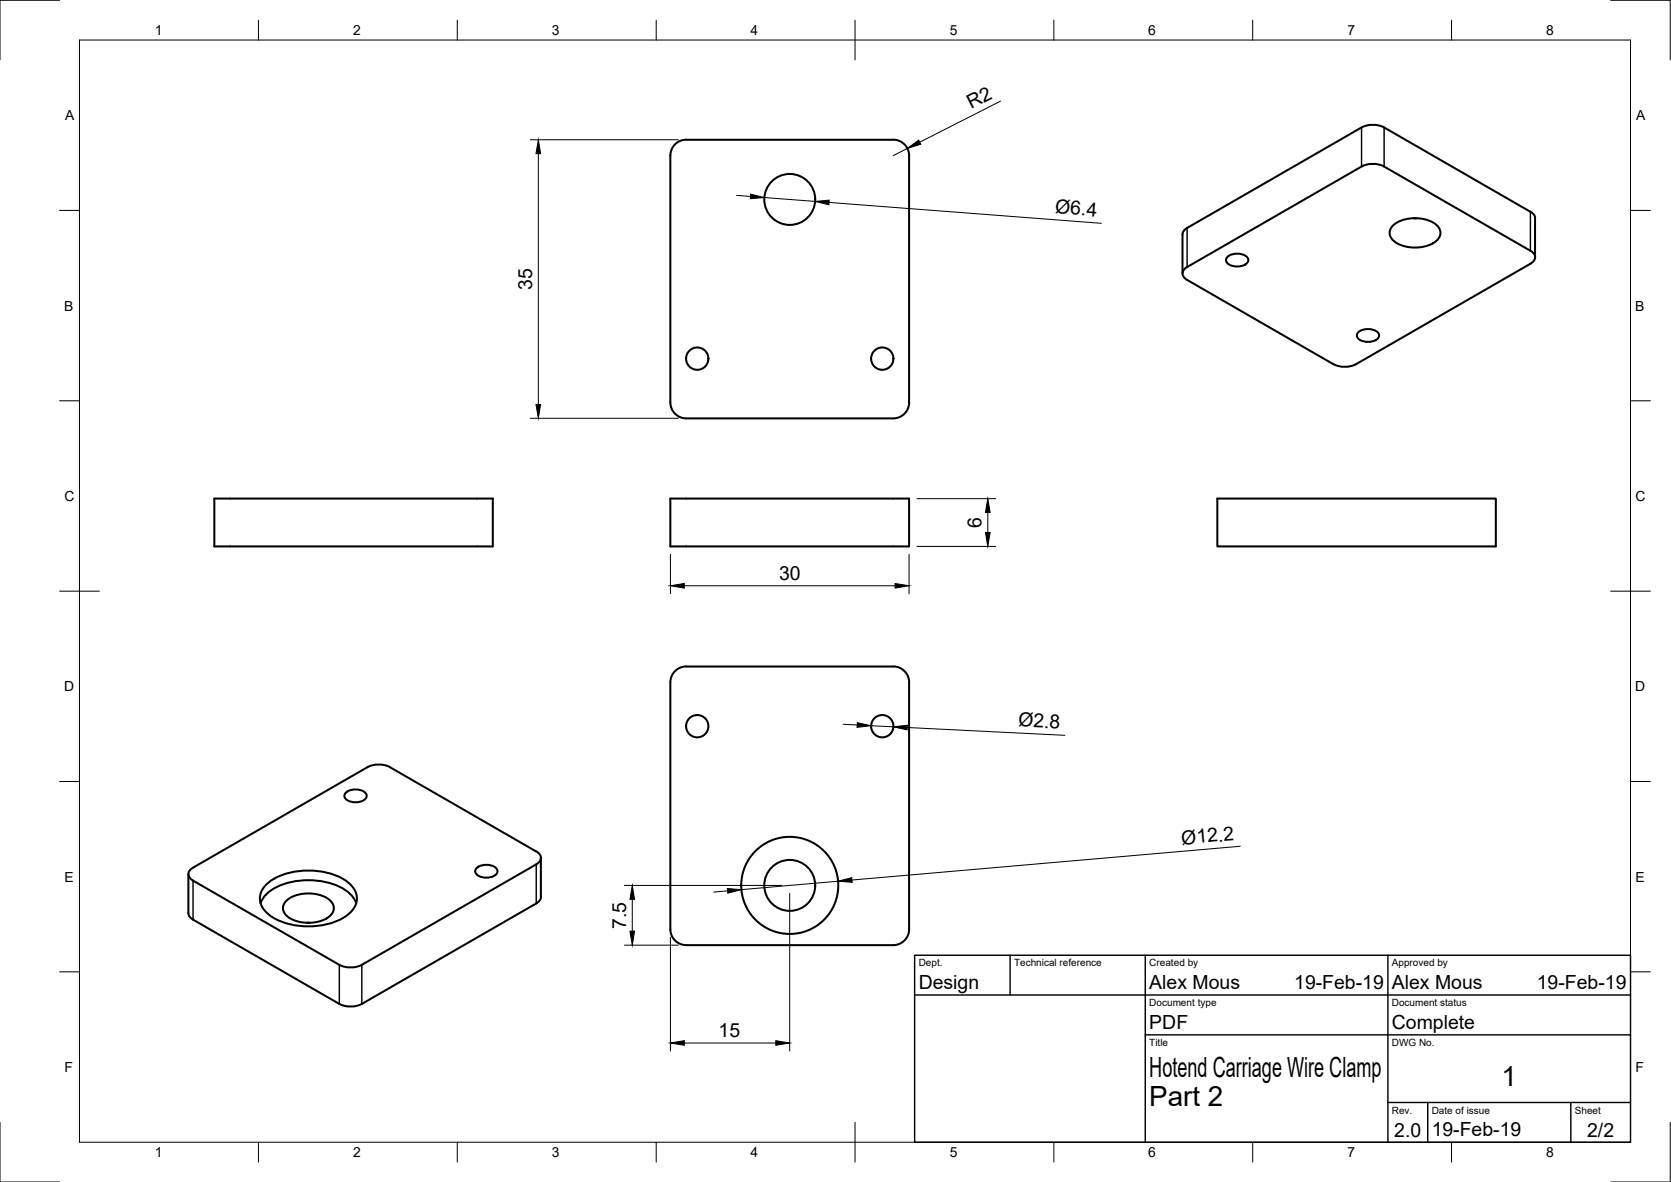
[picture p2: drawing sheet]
<svg xmlns="http://www.w3.org/2000/svg" width="420mm" height="297mm" viewBox="0 0 420 297" stroke-linecap="round" stroke-linejoin="round" font-family="sans-serif">
<!-- layer: Visible -->
<g fill="none" stroke="#000" stroke-width=".51">
<path d="M172.6 35.1h52M172.6 35.1a4 4 0 0 0-4 4v62a4 4 0 0 0 4 4h52a4 4 0 0 0 4-4M224.6 35.1a4 4 0 0 1 4 4M228.6 39.1v62M348 32l36.8 21.2M348 32a6.3 6.3 0 0 0-5.6 0l-44.3 25.6-.6 .6-.2 .7v9.8M348 41.9l36.8 21.1M348 41.8a6.3 6.3 0 0 0-5.6 0l-43.9 25.3M350.5 56.4a9.5 9.5 0 0 1 10.6 0 2.66 2.66 0 0 1 1.1 2.6 2.66 2.66 0 0 1-1.9 2.1 9.7 9.7 0 0 1-9.8-.5 2.52 2.52 0 0 1 0-4.2zM355.4 54.9h.8M384.8 53.2l.8 .6 .4 1M386 54.8v9.9"/>
<path d="M308.6 64.6a3.8 3.8 0 0 1 5.2 .3 1.69 1.69 0 0 1-1.8 2l-1.2 .1a2.37 2.37 0 0 1-2.5-1.6zM384.8 63a1.72 1.72 0 0 1 1.2 1.7 1.72 1.72 0 0 1-1.2 1.6l-43.8 25.2a6.4 6.4 0 0 1-5.7 0l-36.8-21.2a1.71 1.71 0 0 1-1.2-1.6 1.71 1.71 0 0 1 1.2-1.6M341.5 83.5a3.8 3.8 0 0 1 5.2 .4 1.69 1.69 0 0 1-1.8 1.9l-1.2 .1a2.37 2.37 0 0 1-2.5-1.6zM53.9 125.3h70v12h-70zM168.6 125.3h60v12h-60zM306.1 125.3h70v12h-70zM172.6 167.5h52M172.6 167.5a4 4 0 0 0-4 4v62a4 4 0 0 0 4 4h52a4 4 0 0 0 4-4M224.6 167.5a4 4 0 0 1 4 4M228.6 171.5v62M87 199.2a3.8 3.8 0 0 1 5.1 .4 1.69 1.69 0 0 1-1.8 1.9l-1.2 .1a2.37 2.37 0 0 1-2.5-1.6zM47.4 219.7v9.8l.2 .7 .9 .9"/>
<path d="M119.9 218.1a3.8 3.8 0 0 1 5.1 .4 1.69 1.69 0 0 1-1.8 2l-1.2 .1a2.37 2.37 0 0 1-2.5-1.7zM134.8 217.2l-43.8 25.3a6.3 6.3 0 0 1-5.7 0l-36.8-21.2M134.8 217.2a1.69 1.69 0 0 0 1.2-1.6 1.69 1.69 0 0 0-1.2-1.6l-36.7-21.2a6.3 6.3 0 0 0-5.7 0l-43.9 25.2a1.71 1.71 0 0 0-1.1 1.7 1.71 1.71 0 0 0 1.1 1.6M136 215.6v9.8M48.5 231.1l36.8 21.2M65.5 227a9 9 0 0 1 6.5-5 18.5 18.5 0 0 1 15.3 2 6.2 6.2 0 0 1 2.3 3M66.9 222.3a16.9 16.9 0 0 1 14.2-3.2 11 11 0 0 1 8.2 4.9 4.8 4.8 0 0 1-2 6 18.4 18.4 0 0 1-19.5 0 4.8 4.8 0 0 1-.9-7.7zM72.3 226.1a9.5 9.5 0 0 1 10.5 0 2.66 2.66 0 0 1 1.1 2.6 2.66 2.66 0 0 1-1.8 2.1 9.7 9.7 0 0 1-9.8-.5 2.52 2.52 0 0 1 0-4.2zM77.2 231.9h.7M136 225.4l-.2 .7-1 .9-43.8 25.3M85.3 252.3a6.3 6.3 0 0 0 5.7 0"/>
<circle cx="198.6" cy="50.1" r="6.4"/>
<circle cx="175.3" cy="90.1" r="2.8"/>
<circle cx="221.8" cy="90.1" r="2.8"/>
<circle cx="175.3" cy="182.5" r="2.8"/>
<circle cx="221.8" cy="182.5" r="2.8"/>
<circle cx="198.6" cy="222.5" r="6.4"/>
<circle cx="198.6" cy="222.5" r="12.2"/>
</g>
<!-- layer: Visible Narrow -->
<path d="M342.3 32v9.9M348 32v9.9M298.5 57.3v9.8M384.8 53.2v9.8M134.8 217.2v9.8M48.5 221.3v9.8M85.3 242.5v9.8M91 242.5v9.8" fill="none" stroke="#000" stroke-width=".36"/>
<!-- layer: Border -->
<g fill="none" stroke="#000" stroke-width=".25">
<path d="M15 .1h-15v15M20 10.1h390v276.9h-390zM65 5.1v5M115 5.1v5M165 5.1v5M215 5.1v10M265 5.1v5M315 5.1v5M365 5.1v5M405 .1h15v15M15 52.9h5M410 52.9h5"/>
<path d="M15 100.7h5M410 100.7h5M15 148.6h10M405 148.6h10M15 196.4h5M410 196.4h5M15 244.2h5M410 244.2h5M0 282.1v14.9h15M65 287v5M115 287v5M165 287v5"/>
<path d="M215 282.1v9.9M265 287v5M315 287v5M365 287v5M420 282.1v14.9h-15"/>
</g>
<!-- layer: TitleBlock -->
<path d="M230 240.1h180v46.9h-180zM230 250h180M254 240.1v9.9M288 240.1v46.9M349 240.1v46.9M288 260.1h122M349 277.1h61M359 277.1v9.9M395 277.1v9.9" fill="none" stroke="#000" stroke-width=".36"/>
<!-- layer: Dimensions -->
<g fill="none" stroke="#000" stroke-width=".25">
<path d="M133.3 35.1h37.3M135.4 38.6v63M228.1 37.3l-3.5 1.8M251.6 25.4l-20.3 10.3M185.2 49.1l3.5 .3M192.2 49.6l12.8 1M208.4 50.9l68.5 5.2M133.3 105.1h37.3M168.6 139.3v9.9M228.6 139.3v9.9M230.6 137.3h19.8M230.6 125.3h19.8"/>
<path d="M248.4 128.8v5M172.1 147.2h53M212 182l3.5 .2M219 182.4l5.6 .3M228.1 182.8l39.7 2M311.8 212.7l-97.6 8.5M157 222.5h39.6M157 237.5h13.6M159 226v8M168.6 235.5v28.6M182.9 223.9l-3.4 .3M198.6 224.5v39.6"/>
<path d="M210.7 221.5l-24.3 2.1M172.1 262.1h23"/>
</g>
<g fill="#000" stroke="#000" stroke-width=".25">
<path d="M135.4 35.1l.5 3.5h-1.1zM228.1 37.3l2.9-2.1 .5 1zM188.7 48.8l3.5 .8-3.5 .3zM205 50.6l3.5-.3-.1 1.2zM134.8 101.6h1.1l-.5 3.5zM247.8 133.8h1.2l-.6 3.5zM248.4 125.3l.6 3.5h-1.2zM168.6 147.2l3.5-.6v1.2zM225.1 146.6l3.5 .6-3.5 .6zM215.6 181.6l3.4 .8-3.5 .4zM224.6 182.7l3.5-.4v1.1zM159 222.5l.6 3.5h-1.2z"/>
<path d="M158.4 234h1.2l-.6 3.5zM182.9 223.3l3.5 .3-3.4 .9zM210.7 221.5l3.5-.9 .1 1.1zM168.6 262.1l3.5-.6v1.2zM195.1 261.5l3.5 .6-3.5 .6z"/>
</g>
<g font-size="7">
<text x="289" y="270.6">Hotend Carriage Wire Clamp</text>
<text x="377.5" y="273">1</text>
<text x="289" y="278.1">Part 2</text>
</g>
<g font-size="4.9">
<text x="244.2" y="27.5" transform="rotate(-27 244.2 27.5)">R2</text>
<text x="265.2" y="53.6" transform="rotate(4 265.2 53.6)">Ø6.4</text>
<text x="133.8" y="72.8" transform="rotate(-90 133.8 72.8)">35</text>
<text x="246.8" y="132.7" transform="rotate(-90 246.8 132.7)">6</text>
<text x="195.9" y="145.7">30</text>
<text x="256" y="182.6" transform="rotate(3 256 182.6)">Ø2.8</text>
<text x="297.2" y="212.3" transform="rotate(-5 297.2 212.3)">Ø12.2</text>
<text x="157.4" y="233.4" transform="rotate(-90 157.4 233.4)">7.5</text>
<text x="231" y="248.5">Design</text>
<text x="289" y="248.5">Alex Mous</text>
<text x="325.4" y="248.5">19-Feb-19</text>
<text x="350" y="248.5">Alex Mous</text>
<text x="386.4" y="248.5">19-Feb-19</text>
<text x="180.7" y="260.5">15</text>
<text x="289" y="258.6">PDF</text>
<text x="350" y="258.6">Complete</text>
<text x="350.6" y="285.7">2.0</text>
<text x="360" y="285.5">19-Feb-19</text>
<text x="399.1" y="285.7">2/2</text>
</g>
<g font-size="3.5">
<text x="39" y="8.8">1</text>
<text x="88.8" y="8.8">2</text>
<text x="138.8" y="8.8">3</text>
<text x="188.7" y="8.8">4</text>
<text x="238.8" y="8.8">5</text>
<text x="288.7" y="8.8">6</text>
<text x="338.8" y="8.8">7</text>
<text x="388.8" y="8.8">8</text>
<text x="16.4" y="30.2">A</text>
<text x="411.4" y="30.2">A</text>
<text x="16.2" y="78">B</text>
<text x="411.2" y="78">B</text>
<text x="16.2" y="125.9">C</text>
<text x="411.2" y="125.9">C</text>
<text x="16.2" y="173.7">D</text>
<text x="411.2" y="173.7">D</text>
<text x="16.2" y="221.6">E</text>
<text x="411.2" y="221.6">E</text>
<text x="16.2" y="269.4">F</text>
<text x="411.2" y="269.4">F</text>
<text x="39" y="290.8">1</text>
<text x="88.8" y="290.8">2</text>
<text x="138.8" y="290.8">3</text>
<text x="188.7" y="290.8">4</text>
<text x="238.8" y="290.8">5</text>
<text x="288.7" y="290.8">6</text>
<text x="338.8" y="290.8">7</text>
<text x="388.8" y="290.8">8</text>
</g>
<g font-size="2.5">
<text x="231" y="242.9">Dept.</text>
<text x="255" y="242.9">Technical reference</text>
<text x="289" y="242.9">Created by</text>
<text x="350" y="242.9">Approved by</text>
<text x="289" y="252.8">Document type</text>
<text x="350" y="252.8">Document status</text>
<text x="289" y="262.9">Title</text>
<text x="350" y="262.9">DWG No.</text>
<text x="350" y="279.9">Rev.</text>
<text x="360" y="279.9">Date of issue</text>
<text x="396" y="279.9">Sheet</text>
</g>
</svg>
